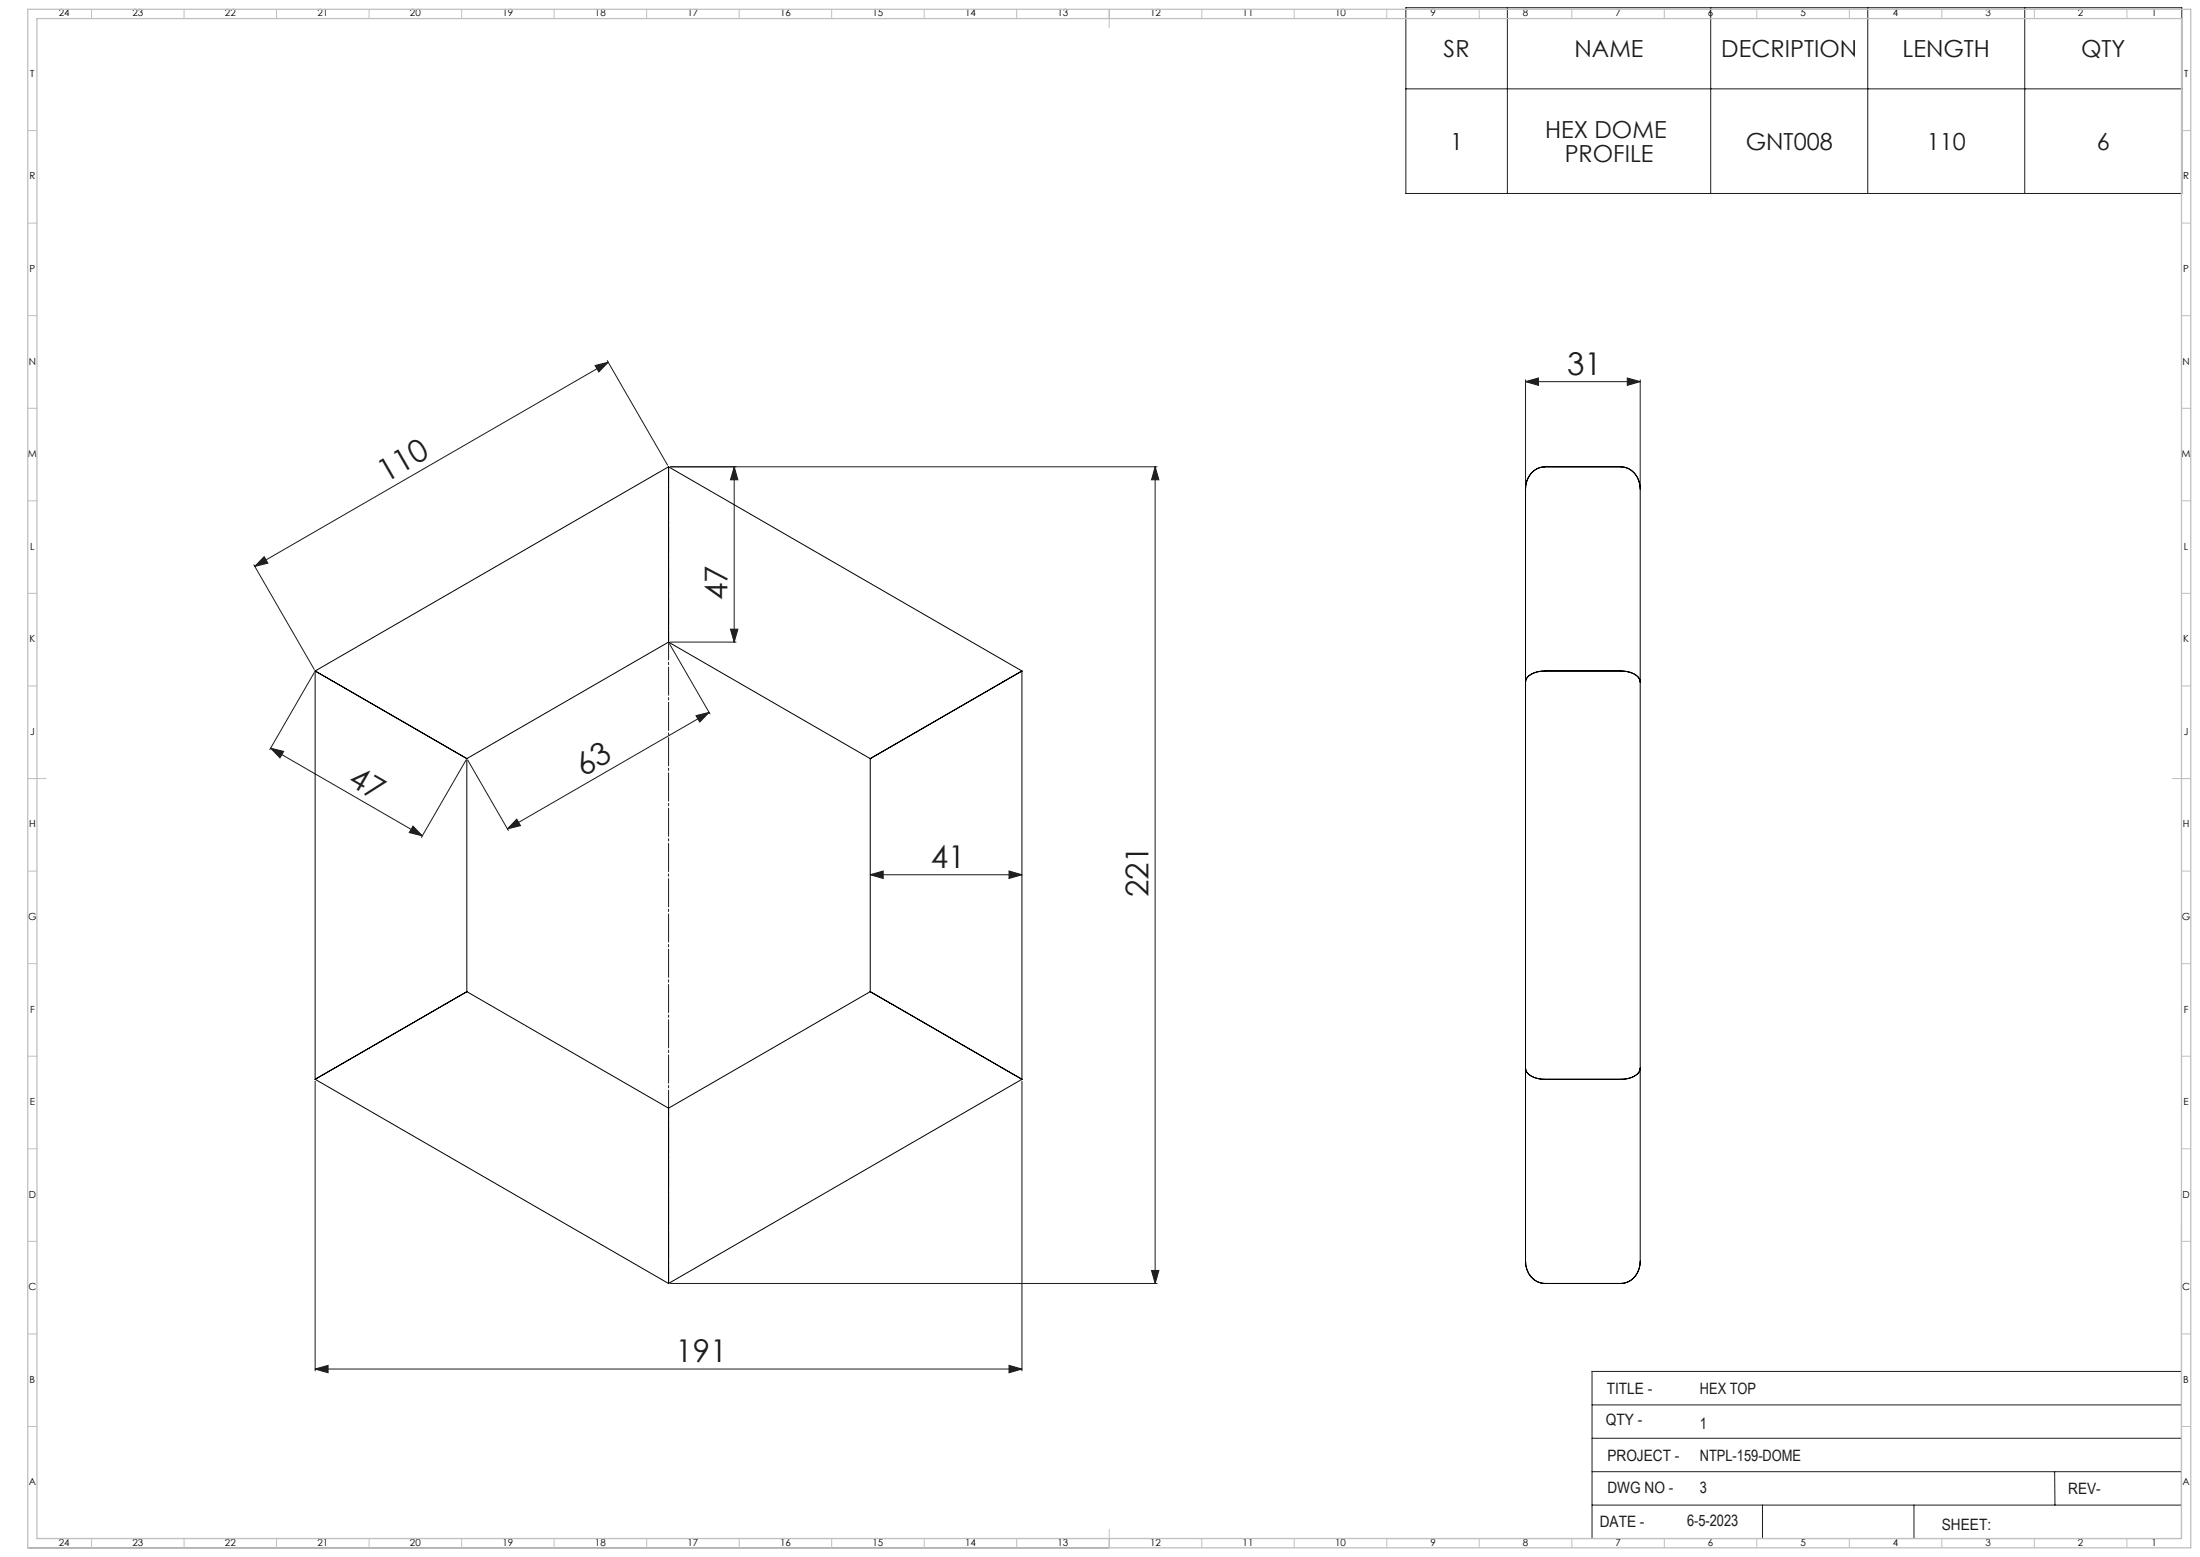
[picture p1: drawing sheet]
<svg xmlns="http://www.w3.org/2000/svg" width="1189mm" height="841mm" viewBox="0 0 1189 841" stroke-linecap="round" stroke-linejoin="round" font-family="sans-serif">
<g fill="none" stroke="#191924" stroke-width=".54">
<path d="M760 4h419v101h-419zM815 4v101M925 4v101M1009 4v101M1094 4v101M760 48h419M322 197l7-1-5 5zM328 195l33 56M329 196l-191 110M824 206l7-2v4zM824 205v58M824 206h62"/>
<path d="M879 204l7 2-7 2zM886 205v58M362 252h263M397 252v95M397 252l2 7h-4zM624 252v441M624 252l2 7h-4zM137 305l33 57M143 301l2 3-7 2zM395 340h4l-2 7zM362 348l22 38M362 347h36"/>
<path d="M170 363l-24 42M376 387l7-2-5 5zM383 385l-109 63M146 404l82 47M146 404l7 2-2 3zM252 411l-24 41M253 411l22 38M223 446l5 5-7-1zM279 442l2 4-7 2zM470 472l7-2v5zM470 472h82M545 470l7 2-7 3z"/>
<path d="M170 584v156M552 584v156M1179 662v169h-430M362 693h263M622 686h4l-2 7zM170 739l7-2v4zM170 739h382M545 737l7 2-7 2zM860 759h319M1179 741h-319v90M860 777h319M860 795h319"/>
<path d="M1110 795l1 18M860 813h319M953 813v18M1034 813v18M15 836h584M20 831h579M648 831h1"/>
</g>
<path d="M361 252v441" fill="none" stroke="#191924" stroke-width=".54" stroke-dasharray="15.2 1.3 1.3 1.3" stroke-dashoffset="6.1"/>
<g fill="none" stroke="#c0c0c0" stroke-width=".54">
<path d="M49 5v5M99 5v5M149 5v5M199 5v5M249 5v5M299 5v5M349 5v5M399 5v5M449 5v5M499 5v5M549 5v5M599 5v10"/>
<path d="M649 5v5M699 5v5M749 5v5M799 5v5M849 5v5M899 5v5M949 5v5M999 5v5M1049 5v5M1099 5v5M1149 5v5M15 71h5"/>
<path d="M1179 71h5M15 121h5M1179 121h5M15 171h5M1179 171h5M15 221h5M1179 221h5M15 271h5M1179 271h5M15 321h5M1179 321h5M15 371h5"/>
<path d="M1179 371h5M15 421h10M1174 421h10M15 471h5M1179 471h5M15 521h5M1179 521h5M15 571h5M1179 571h5M15 621h5M1179 621h5M15 671h5"/>
<path d="M1179 671h5M15 721h5M1179 721h5M15 771h5M1179 771h5M49 831v5M99 831v5M149 831v5M199 831v5M249 831v5M299 831v5M349 831v5"/>
<path d="M399 831v5M449 831v5M499 831v5M549 831v5M599 826v10M649 831v5M699 831v5M749 831v5M799 831v5M849 831v5M899 831v5M949 831v5"/>
<path d="M999 831v5M1049 831v5M1099 831v5M1149 831v5"/>
</g>
<path d="M15 5h1169v831h-1169zM20 10h1159v821h-1159z" fill="none" stroke="#c0c0c0" stroke-width=".7"/>
<g fill="#191924">
<path d="M624 252l2 7h-4zM622 686h4l-2 7z"/>
<path d="M170 739l7-2v4zM545 737l7 2-7 2zM470 472l7-2v5zM545 470l7 2-7 3z"/>
<path d="M143 301l2 3-7 2zM322 197l7-1-5 5zM279 442l2 4-7 2zM376 387l7-2-5 5z"/>
<path d="M395 340h4l-2 7zM397 252l2 7h-4z"/>
<path d="M146 404l7 2-2 3zM223 446l5 5-7-1z"/>
<path d="M824 206l7-2v4zM879 204l7 2-7 2z"/>
</g>
<g fill="none" stroke="#000" stroke-width=".54">
<path d="M361 252v12M361 252l-191 110M361 252l191 110M835 252a11 11 0 0 0-11 12M835 252h41M876 252a11 11 0 0 1 10 12M361 264v71M824 264v417a11 11 0 0 0 11 12h41M886 264v417M361 335v12M361 347l-109 63M361 347l109 63"/>
<path d="M170 362l72 42M170 362v221M552 362l-71 42M552 362v221M824 368a9 9 0 0 1 11-6h41a10 10 0 0 1 10 6M242 404l10 6M252 410v126M470 410v126M481 404l-11 6M252 536l-10 6M252 536l109 63M470 536l11 6"/>
<path d="M470 536l-109 63M242 542l-72 41M481 542l71 41M824 577a9 9 0 0 0 11 6h41M170 583l191 110M361 599v12M552 583l-191 110M876 583a9 9 0 0 0 10-6 8 8 0 0 1-8 6zM361 611v82M886 681a11 11 0 0 1-10 12"/>
</g>
<g font-size="16.9" fill="#191924">
<text x="847" y="202">31</text>
<text x="209" y="261" transform="rotate(-30 209 261)">110</text>
<text x="393" y="324" transform="rotate(-90 393 324)">47</text>
<text x="315" y="420" transform="rotate(-30 315 420)">63</text>
<text x="187" y="424" transform="rotate(30 187 424)">47</text>
<text x="503" y="469">41</text>
<text x="621" y="485" transform="rotate(-90 621 485)">221</text>
<text x="365" y="736">191</text>
</g>
<g font-size="12.7" fill="#191924">
<text x="780" y="31">SR</text>
<text x="851" y="31">NAME</text>
<text x="930" y="31">DECRIPTION</text>
<text x="1028" y="31">LENGTH</text>
<text x="1125" y="31">QTY</text>
<text x="835" y="75">HEX DOME</text>
<text x="784" y="81">1</text>
<text x="944" y="81">GNT008</text>
<text x="1041" y="81">110</text>
<text x="1133" y="81">6</text>
<text x="846" y="87">PROFILE</text>
</g>
<g font-size="8.5" fill="#191924">
<text x="868" y="753">TITLE -</text>
<text x="919" y="753">HEX TOP</text>
<text x="868" y="770">QTY -</text>
<text x="919" y="772">1</text>
<text x="869" y="789">PROJECT -</text>
<text x="919" y="789">NTPL-159-DOME</text>
<text x="869" y="807">DWG NO -</text>
<text x="919" y="807">3</text>
<text x="1118" y="807">REV-</text>
<text x="865" y="825">DATE -</text>
<text x="912" y="824">6-5-2023</text>
<text x="1049" y="826">SHEET:</text>
</g>
<g font-size="5.3">
<text x="32" y="9">24</text>
<text x="72" y="9">23</text>
<text x="122" y="9">22</text>
<text x="172" y="9">21</text>
<text x="222" y="9">20</text>
<text x="272" y="9">19</text>
<text x="322" y="9">18</text>
<text x="372" y="9">17</text>
<text x="422" y="9">16</text>
<text x="472" y="9">15</text>
<text x="522" y="9">14</text>
<text x="572" y="9">13</text>
<text x="622" y="9">12</text>
<text x="672" y="9">11</text>
<text x="722" y="9">10</text>
<text x="773" y="9">9</text>
<text x="823" y="9">8</text>
<text x="873" y="9">7</text>
<text x="923" y="9">6</text>
<text x="973" y="9">5</text>
<text x="1023" y="9">4</text>
<text x="1073" y="9">3</text>
<text x="1123" y="9">2</text>
<text x="1163" y="9">1</text>
<text x="16" y="42">T</text>
<text x="1180" y="42">T</text>
<text x="16" y="97">R</text>
<text x="1180" y="97">R</text>
<text x="16" y="147">P</text>
<text x="1180" y="147">P</text>
<text x="16" y="197">N</text>
<text x="1180" y="197">N</text>
<text x="15" y="247">M</text>
<text x="1179" y="247">M</text>
<text x="16" y="297">L</text>
<text x="1180" y="297">L</text>
<text x="16" y="347">K</text>
<text x="1180" y="347">K</text>
<text x="16" y="397">J</text>
<text x="1180" y="397">J</text>
<text x="16" y="447">H</text>
<text x="1180" y="447">H</text>
<text x="15" y="497">G</text>
<text x="1179" y="497">G</text>
<text x="16" y="547">F</text>
<text x="1180" y="547">F</text>
<text x="16" y="597">E</text>
<text x="1180" y="597">E</text>
<text x="16" y="647">D</text>
<text x="1180" y="647">D</text>
<text x="15" y="697">C</text>
<text x="1179" y="697">C</text>
<text x="16" y="747">B</text>
<text x="1180" y="747">B</text>
<text x="16" y="802">A</text>
<text x="1180" y="802">A</text>
<text x="32" y="835">24</text>
<text x="72" y="835">23</text>
<text x="122" y="835">22</text>
<text x="172" y="835">21</text>
<text x="222" y="835">20</text>
<text x="272" y="835">19</text>
<text x="322" y="835">18</text>
<text x="372" y="835">17</text>
<text x="422" y="835">16</text>
<text x="472" y="835">15</text>
<text x="522" y="835">14</text>
<text x="572" y="835">13</text>
<text x="622" y="835">12</text>
<text x="672" y="835">11</text>
<text x="722" y="835">10</text>
<text x="773" y="835">9</text>
<text x="823" y="835">8</text>
<text x="873" y="835">7</text>
<text x="923" y="835">6</text>
<text x="973" y="835">5</text>
<text x="1023" y="835">4</text>
<text x="1073" y="835">3</text>
<text x="1123" y="835">2</text>
<text x="1163" y="835">1</text>
</g>
</svg>
